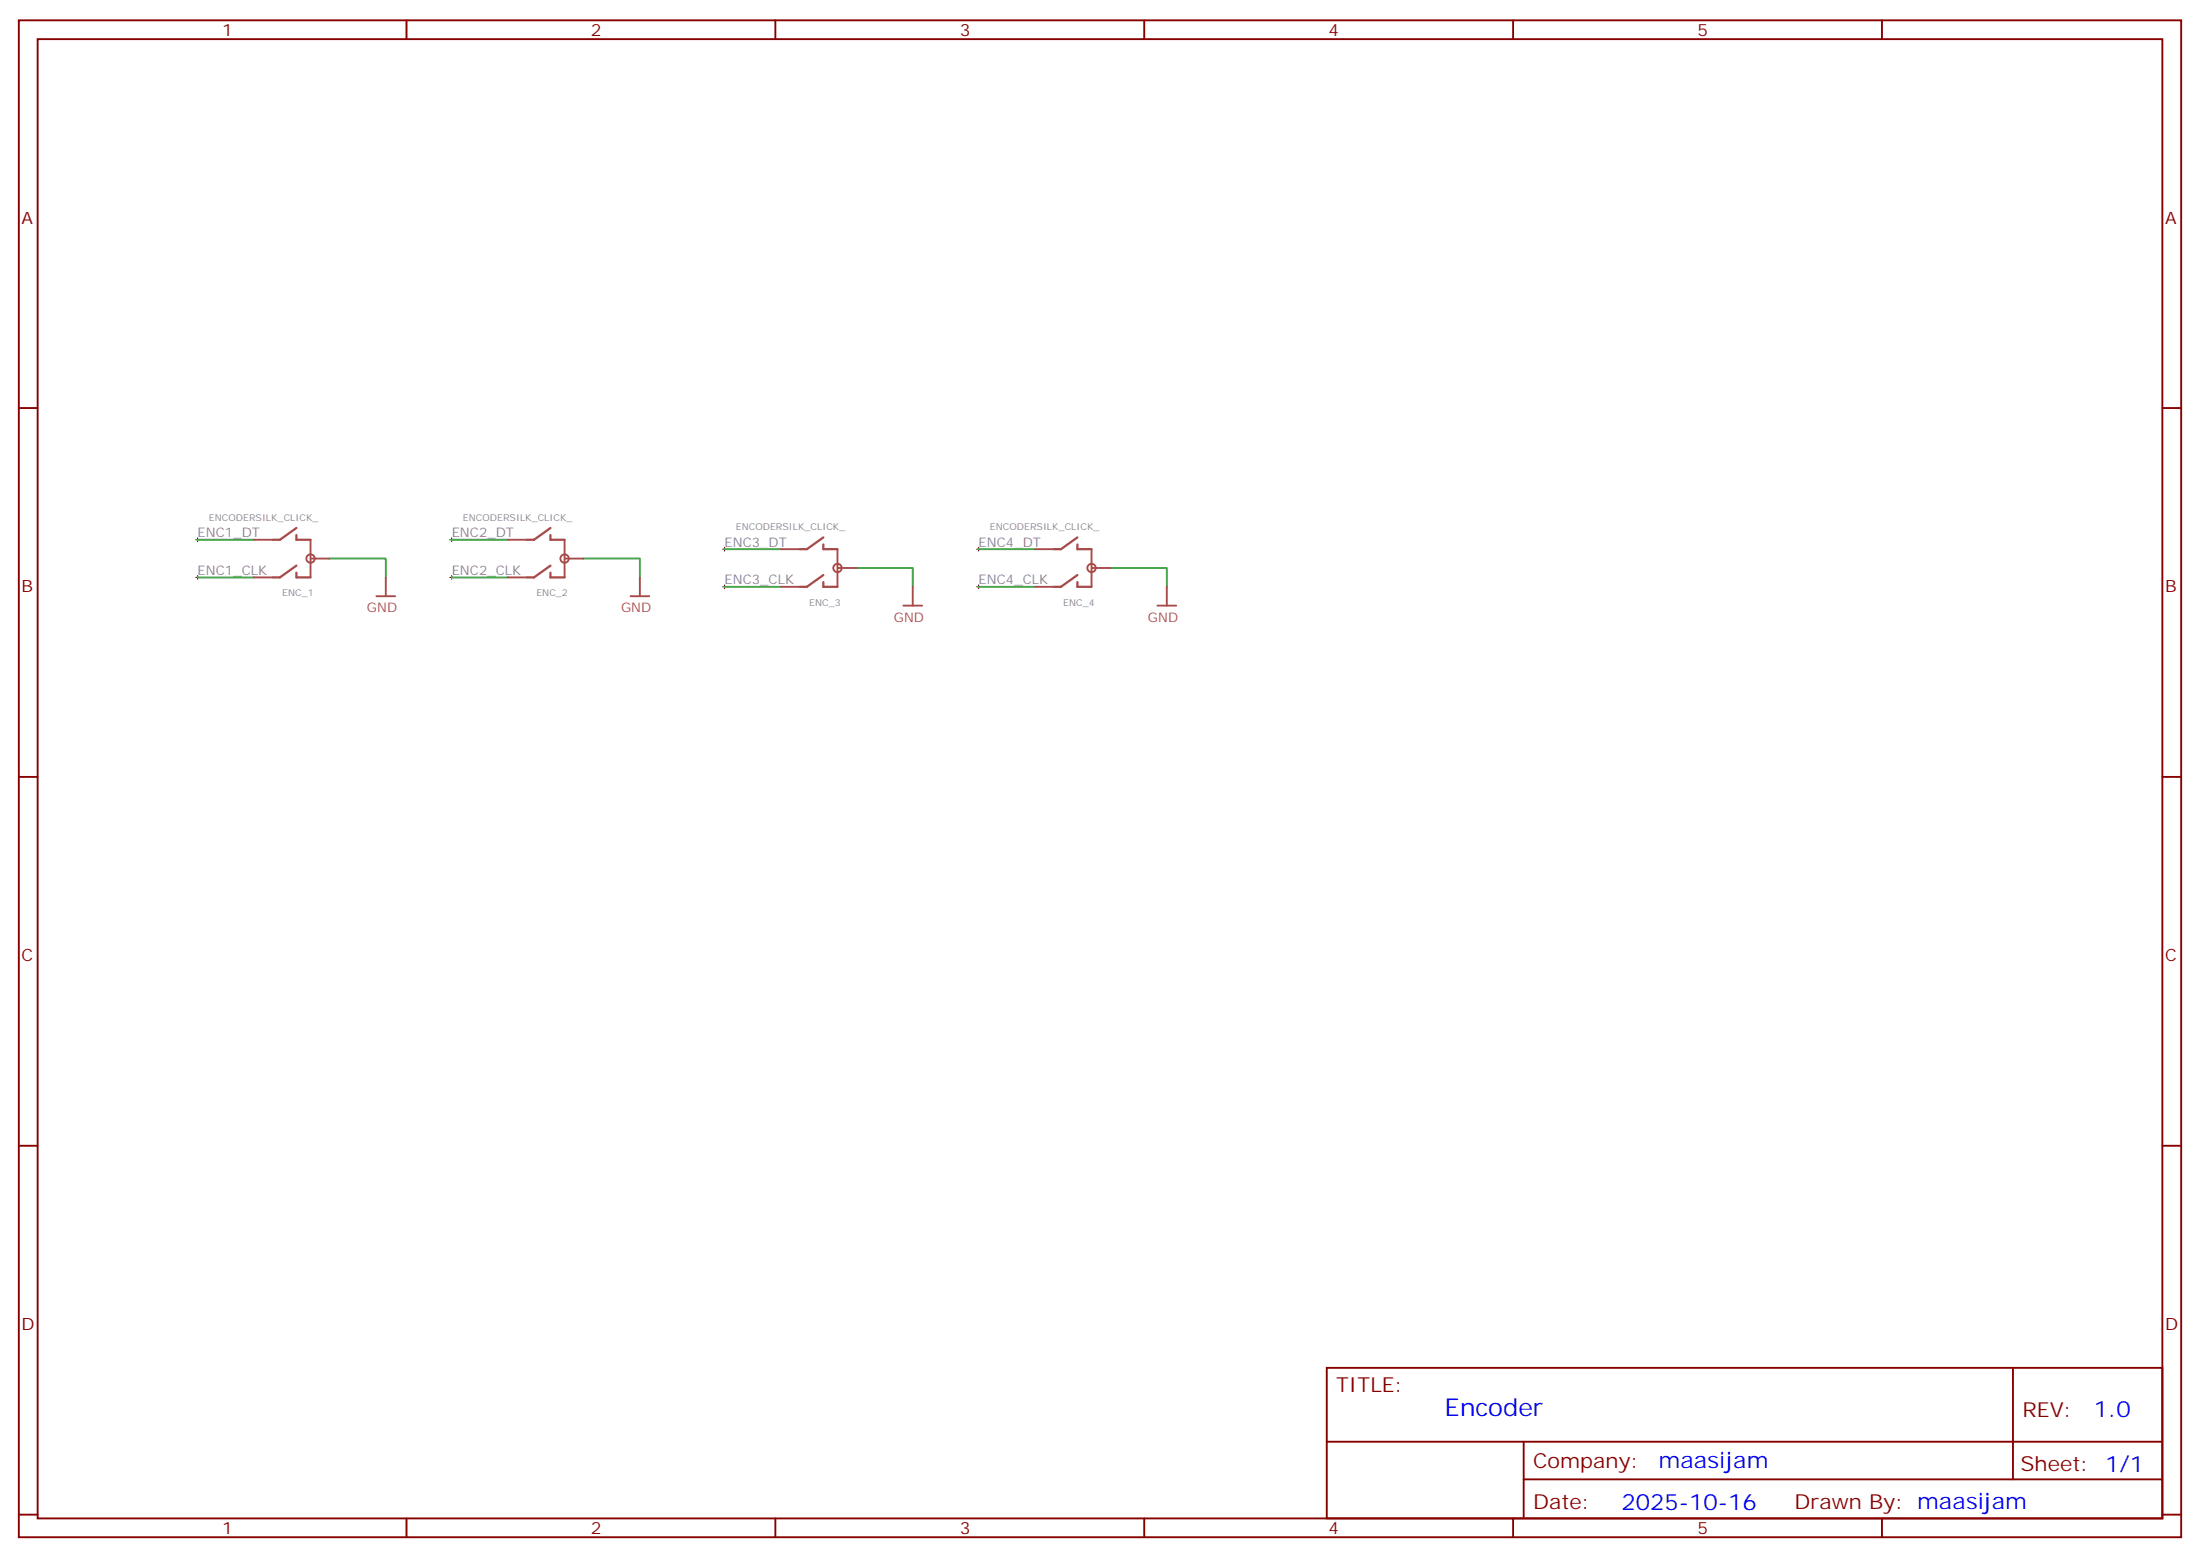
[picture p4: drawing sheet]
<svg xmlns="http://www.w3.org/2000/svg" width="412mm" height="292mm" viewBox="0 0 412 292" stroke-linecap="round" stroke-linejoin="round" font-family="sans-serif">
<g fill="none" stroke="#870000" stroke-width=".35">
<path d="M3.5 3.8h405.4v284.3h-405.4zM7.1 7.3h398.2v277.3h-398.2zM76.2 3.8v3.5M145.3 3.8v3.5M214.5 3.8v3.5M283.6 3.8v3.5M352.8 3.8v3.5M3.5 76.5h3.6M405.3 76.5h3.6M3.5 145.6h3.6M405.3 145.6h3.6M3.5 214.8h3.6"/>
<path d="M405.3 214.8h3.6M248.7 256.4h156.6v28.2h-156.6zM377.3 256.4v20.9M248.7 270.2h156.5M285.6 277.3h119.6M285.6 270.2v14.2M3.5 283.9h3.6M76.2 284.6v3.5M145.3 284.6v3.5M214.5 284.6v3.5M283.6 284.6v3.5M352.8 284.6v3.5"/>
<path d="M405.3 283.9h3.6"/>
</g>
<g fill="none" stroke="#000" stroke-width=".19">
<path d="M36.7 108.2h.7M36.7 101.2h.7M37 100.8v.7M37 107.9v.7M84.3 108.2h.7M84.3 101.2h.7M84.7 100.8v.7M84.7 107.9v.7M135.5 110h.7M135.5 102.9h.7M135.8 102.6v.7M135.8 109.6v.7"/>
<path d="M183.1 110h.7M183.1 102.9h.7M183.4 102.6v.7M183.4 109.6v.7"/>
</g>
<path d="M37 108.2h10.6M37 101.2h10.6M61.7 104.7h10.6v3.5M84.7 108.2h10.5M84.7 101.2h10.5M109.4 104.7h10.5v3.5M135.8 110h10.6M135.8 102.9h10.6M160.5 106.5h10.6v3.5M183.4 110h10.6M183.4 102.9h10.6M208.1 106.5h10.6v3.5" fill="none" stroke="#4aa64a" stroke-width=".35"/>
<g fill="none" stroke="#a64a4a" stroke-width=".35">
<path d="M47.6 108.2h3.5M47.6 101.2h3.5M58.2 101.2v7M58.3 104.7h3.4M70.6 111.8h3.5M72.3 108.2v3.6M95.2 108.2h3.5M95.2 101.2h3.5M105.8 101.2v7M105.9 104.7h3.5M118.2 111.8h3.5M119.9 108.2v3.6"/>
<path d="M146.4 110h3.5M146.4 102.9h3.5M157 102.9v7.1M157 106.5h3.5M169.3 113.5h3.6M171.1 110v3.5M194 110h3.5M194 102.9h3.5M204.6 102.9v7.1M204.7 106.5h3.4M217 113.5h3.5M218.7 110v3.5"/>
<circle cx="58.2" cy="104.7" r=".79"/>
<circle cx="105.8" cy="104.7" r=".79"/>
<circle cx="157" cy="106.5" r=".79"/>
<circle cx="204.6" cy="106.5" r=".79"/>
</g>
<g fill="none" stroke="#a64a4a" stroke-width=".42">
<path d="M55.6 99l-3.1 2.2h-1.3M103.2 99l-3.1 2.2h-1.3M55.6 106l-3.1 2.2h-1.3M55.6 107.4v.8h2.6M55.6 100.3v.9h2.6M103.2 106l-3.1 2.2h-1.3M103.2 107.4v.8h2.6M103.2 100.3v.9h2.6M154.3 107.8l-3 2.2h-1.4M154.3 109.1v.9h2.7M154.3 102.1v.8h2.7M154.3 100.7l-3 2.2h-1.4"/>
<path d="M202 107.8l-3.1 2.2h-1.3M202 109.1v.9h2.6M202 100.7l-3.1 2.2h-1.3M202 102.1v.8h2.6"/>
</g>
<text font-size="4.6" fill="#00f" x="270.8" y="265.4">Encoder</text>
<g font-size="4.2" fill="#00f">
<text x="392.5" y="265.7">1.0</text>
<text x="310.9" y="275.2">maasijam</text>
<text x="304" y="283">2025-10-16</text>
</g>
<g font-size="3.9" fill="#800">
<text x="250.5" y="261">TITLE:</text>
<text x="379.1" y="265.7">REV:</text>
<text x="287.4" y="275.2">Company:</text>
<text x="378.7" y="275.8">Sheet: 1/1</text>
<text x="287.4" y="282.9">Date:</text>
<text x="336.4" y="282.9">Drawn By: maasijam</text>
</g>
<g font-size="3.2" fill="#800">
<text x="41.6" y="6.8">1</text>
<text x="110.8" y="6.8">2</text>
<text x="179.9" y="6.8">3</text>
<text x="249.1" y="6.8">4</text>
<text x="318.2" y="6.8">5</text>
<text x="4.1" y="41.9">A</text>
<text x="405.9" y="41.9">A</text>
<text x="4.1" y="111.1">B</text>
<text x="405.9" y="111.1">B</text>
<text x="4.1" y="180.2">C</text>
<text x="405.9" y="180.2">C</text>
<text x="4.1" y="249.3">D</text>
<text x="405.9" y="249.3">D</text>
<text x="41.6" y="287.6">1</text>
<text x="110.8" y="287.6">2</text>
<text x="179.9" y="287.6">3</text>
<text x="249.1" y="287.6">4</text>
<text x="318.2" y="287.6">5</text>
</g>
<g font-size="2.5" fill="#838383">
<text x="37" y="100.7">ENC1_DT</text>
<text x="84.7" y="100.7">ENC2_DT</text>
<text x="37" y="107.7">ENC1_CLK</text>
<text x="84.7" y="107.7">ENC2_CLK</text>
<text x="135.8" y="102.4">ENC3_DT</text>
<text x="183.4" y="102.4">ENC4_DT</text>
<text x="135.8" y="109.5">ENC3_CLK</text>
<text x="183.4" y="109.5">ENC4_CLK</text>
</g>
<g font-size="2.5" fill="#a54b4b">
<text x="68.8" y="114.8">GND</text>
<text x="116.4" y="114.8">GND</text>
<text x="167.6" y="116.6">GND</text>
<text x="215.2" y="116.6">GND</text>
</g>
<g font-size="1.8" fill="#838383">
<text x="39.2" y="97.6">ENCODERSILK_CLICK_</text>
<text x="86.8" y="97.6">ENCODERSILK_CLICK_</text>
<text x="137.9" y="99.4">ENCODERSILK_CLICK_</text>
<text x="185.6" y="99.4">ENCODERSILK_CLICK_</text>
<text x="52.9" y="111.8">ENC_1</text>
<text x="100.5" y="111.8">ENC_2</text>
<text x="151.7" y="113.5">ENC_3</text>
<text x="199.3" y="113.5">ENC_4</text>
</g>
</svg>
